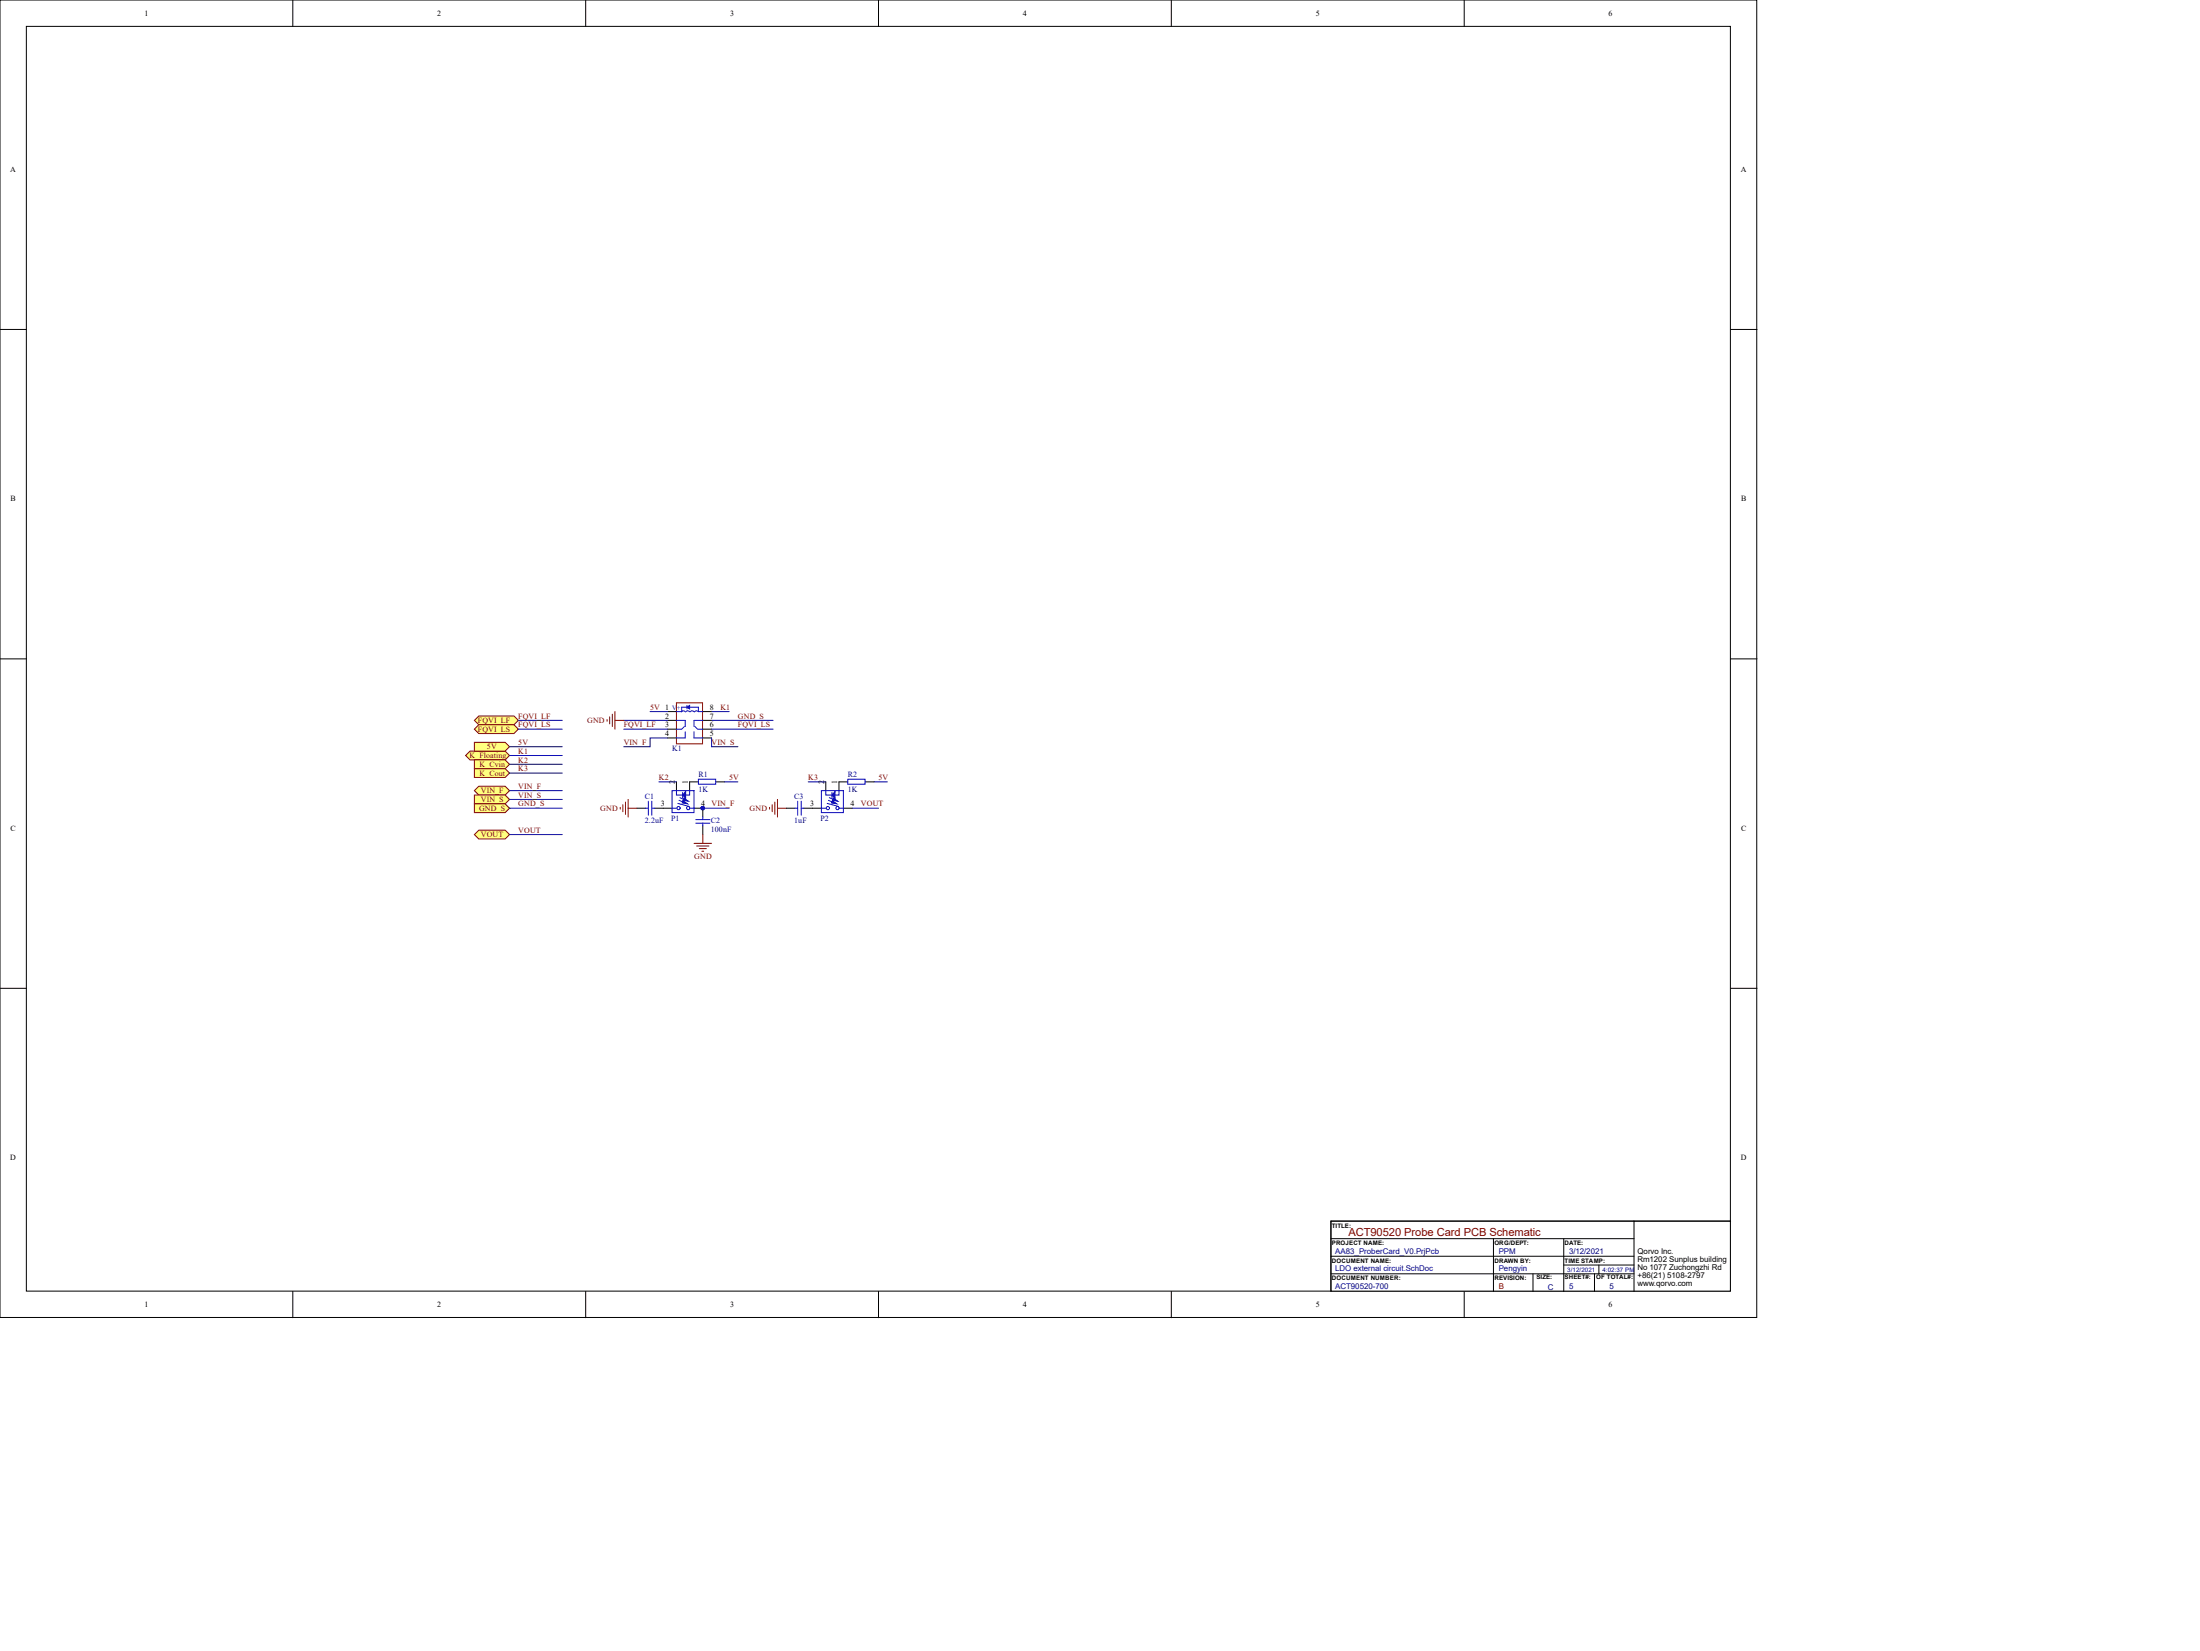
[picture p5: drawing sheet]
<svg xmlns="http://www.w3.org/2000/svg" width="635mm" height="476mm" viewBox="0 0 635 476" stroke-linecap="round" stroke-linejoin="round" font-family="sans-serif">
<g fill="#fff" stroke="#000" stroke-width=".29">
<path d="M0 0h506.8v380h-506.8z"/>
<path d="M7.6 7.6h491.6v364.8h-491.6z"/>
</g>
<g fill="none" stroke="#000" stroke-width=".29">
<path d="M84.5 0v7.6M169 0v7.6M253.4 0v7.6M337.9 0v7.6M422.4 0v7.6M0 95h7.6M499.3 95h7.6M0 190.1h7.6M499.3 190.1h7.6M0 285.1h7.6M499.3 285.1h7.6M84.5 372.5v7.6"/>
<path d="M169 372.5v7.6M253.4 372.5v7.6M337.9 372.5v7.6M422.4 372.5v7.6"/>
</g>
<path d="M383.9 352.2h115.3v20.2h-115.3z" fill="#fff" stroke="#000" stroke-width=".29"/>
<path d="M383.9 357.3h87.5M430.8 357.3v15.2M451.1 357.3v15.2M471.4 352.2h-87.5v20.3M499.3 352.2h-27.9v20.3M383.9 362.4h87.5M383.9 367.4h87.5M442.2 367.4v5.1M451.1 364.9h20.3M460 367.4v5.1M461.2 364.9v2.5" fill="none" stroke="#000" stroke-width=".29"/>
<g fill="#ffff80" stroke="#800000" stroke-width=".29">
<path d="M136.9 207.8l1.2-1.3h10.2l1.2 1.3-1.2 1.3h-10.2z" fill-rule="evenodd"/>
<path d="M136.9 210.3l1.2-1.2h10.2l1.2 1.2-1.2 1.3h-10.2z" fill-rule="evenodd"/>
<path d="M134.3 217.9l1.3-1.2h10.1l1.3 1.2-1.3 1.3h-10.1z" fill-rule="evenodd"/>
</g>
<path d="M195.1 202.7h7.6v11.9h-7.6z" fill="#fff" stroke="#800000" stroke-width=".29"/>
<g fill="none" stroke="#000" stroke-width=".29">
<path d="M192.6 205.3h2.5M192.6 207.8h2.5M192.6 210.3h2.5M192.6 212.9h2.5M202.7 205.3h2.6M202.7 207.8h2.6M202.7 210.3h2.6M202.7 212.9h2.6M183.7 233.1h2.6M188.8 233.1h5.1M195.1 225.5v2.6M200.2 233.1h2.5v2.6"/>
<path d="M201.5 225.5h-2.6v2.6M202.7 238.2v2.5M206.5 225.5h2.6"/>
</g>
<g fill="none" stroke="#00f" stroke-width=".29">
<path d="M195.1 207.8h2.6v1.8M197.4 209.6l-.7 .7h-1.6M197.7 211.1v1.8h-2.6M197.7 205.3l-.5-.3-.6 .3M198.2 203.5v1M198.2 204h-1.5v1.3h-1.6M198.9 204h2.6v1.3h1.2M199 205.3l-.5-.3-.7 .3M200.2 211.1v1.8h2.5M200.2 205.3l-.4-.3-.7 .3M200.5 209.6l.7 .7h1.5M201.5 205.3l-.4-.3-.7 .3"/>
<path d="M202.7 207.8h-2.5v1.8M186.3 233.1h.7M187 231.1v4.1M188 233.1h.8M188 231.1v4.1M193.9 228.1h6.3v6.3h-6.3zM194 233.1h1.1M195.5 231.7l3.3 .9M195.9 230.9l1.8 .7M196.2 230.1l1.7 .8M196.9 228.6v1.5M198.9 228.1v1.2h-3.8v-1.1"/>
<path d="M199.2 233.1h1M200.7 236.4h4.1M200.7 237.4h4.1M201.5 224.8h5v1.4h-5zM202.7 235.7v.7M202.7 237.4v.8"/>
<circle cx="195.7" cy="233.1" r=".47"/>
<circle cx="198.5" cy="233.1" r=".47"/>
</g>
<g fill="#00f" stroke="#00f" stroke-width=".29">
<path d="M198.2 204l.7-.5v1z"/>
<path d="M197.8 228.3v2.1l-.9-1.1z"/>
<path d="M197.3 230.2l1.3 .9-1.6-.2z"/>
<path d="M197 231l1.3 .9-1.5-.3z"/>
</g>
<path d="M179.9 207.8h12.7M192.6 212.9h-5.1v2.5h-7.6M205.3 212.9v2.5h7.6M205.3 207.8h17.7M202.7 233.1h7.6M209.1 225.5h3.8" fill="none" stroke="#000080" stroke-width=".29"/>
<g fill="none" stroke="#800000" stroke-width=".29">
<path d="M175.1 207.5v.6M175.9 206.8v2M176.6 206v3.6M177.4 205.3v5M177.4 207.8h2.5M178.9 232.9v.5M179.7 232.1v2.1M180.4 231.4v3.5M181.2 230.6v5.1M181.2 233.1h2.5M200.2 243.3h5.1M201 244h3.5"/>
<path d="M201.7 244.8h2.1M202.5 245.6h.5M202.7 240.7v2.6"/>
</g>
<circle cx="202.7" cy="233.1" r=".47" fill="#000080" stroke="#000080" stroke-width=".29"/>
<path d="M136.9 219.2h8.8l1.3 1.3-1.3 1.2h-8.8z" fill-rule="evenodd" fill="#ffff80" stroke="#800000" stroke-width=".29"/>
<path d="M147 217.9h15.2M149.5 210.3h12.7M149.5 207.8h12.7M179.9 210.3h12.7M205.3 210.3h17.7M147 220.5h15.2M190.1 225.5h5" fill="none" stroke="#000080" stroke-width=".29"/>
<g fill="#ffff80" stroke="#800000" stroke-width=".29">
<path d="M136.9 228.1l1.2-1.3h7.6l1.3 1.3-1.3 1.2h-7.6z" fill-rule="evenodd"/>
<path d="M136.9 229.3h8.8l1.3 1.3-1.3 1.3h-8.8z" fill-rule="evenodd"/>
</g>
<path d="M147 228.1h15.2M147 230.6h15.2" fill="none" stroke="#000080" stroke-width=".29"/>
<path d="M136.9 231.9h8.8l1.3 1.2-1.3 1.3h-8.8z" fill-rule="evenodd" fill="#ffff80" stroke="#800000" stroke-width=".29"/>
<path d="M187.5 205.3h5.1M205.3 205.3h5M147 233.1h15.2" fill="none" stroke="#000080" stroke-width=".29"/>
<path d="M136.9 214.1h8.8l1.3 1.3-1.3 1.3h-8.8z" fill-rule="evenodd" fill="#ffff80" stroke="#800000" stroke-width=".29"/>
<path d="M147 215.4h15.2M233.2 225.5h5M245.8 233.1h7.6M252.2 225.5h3.8" fill="none" stroke="#000080" stroke-width=".29"/>
<path d="M226.8 233.1h2.6M231.9 233.1h5.1M238.2 225.5v2.6M243.3 233.1h2.5M244.6 225.5h-2.6v2.6M249.6 225.5h2.6" fill="none" stroke="#000" stroke-width=".29"/>
<g fill="none" stroke="#00f" stroke-width=".29">
<path d="M229.4 233.1h.7M230.1 231.1v4.1M231.1 233.1h.8M231.1 231.1v4.1M237 228.1h6.3v6.3h-6.3zM237.1 233.1h1.1M238.6 231.7l3.3 .9M239 230.9l1.8 .7M239.2 230.1l1.8 .8M240 228.6v1.5M242 228.1v1.2h-3.8v-1.1M242.3 233.1h1"/>
<path d="M244.6 224.8h5v1.4h-5z"/>
<circle cx="238.8" cy="233.1" r=".47"/>
<circle cx="241.6" cy="233.1" r=".47"/>
</g>
<g fill="#00f" stroke="#00f" stroke-width=".29">
<path d="M240.9 228.3v2.1l-.9-1.1z"/>
<path d="M240.4 230.2l1.2 .9-1.5-.2z"/>
<path d="M240.1 231l1.3 .9-1.5-.3z"/>
</g>
<path d="M222 232.9v.5M222.8 232.1v2.1M223.5 231.4v3.5M224.3 230.6v5.1M224.3 233.1h2.5" fill="none" stroke="#800000" stroke-width=".29"/>
<path d="M136.9 221.7h8.8l1.3 1.3-1.3 1.3h-8.8z" fill-rule="evenodd" fill="#ffff80" stroke="#800000" stroke-width=".29"/>
<path d="M147 223h15.2" fill="none" stroke="#000080" stroke-width=".29"/>
<path d="M136.9 240.7l1.2-1.2h7.6l1.3 1.2-1.3 1.3h-7.6z" fill-rule="evenodd" fill="#ffff80" stroke="#800000" stroke-width=".29"/>
<path d="M147 240.7h15.2" fill="none" stroke="#000080" stroke-width=".29"/>
<text font-size="3.2" fill="#800000" x="389" y="356.6">ACT90520 Probe Card PCB Schematic</text>
<g font-size="2.3">
<text x="41.6" y="4.6">1</text>
<text x="126.1" y="4.6">2</text>
<text x="210.6" y="4.6">3</text>
<text x="295.1" y="4.6">4</text>
<text x="379.6" y="4.6">5</text>
<text x="464" y="4.6">6</text>
<text x="3" y="49.6">A</text>
<text x="502.2" y="49.6">A</text>
<text x="3" y="144.6">B</text>
<text x="502.3" y="144.6">B</text>
<text x="191.9" y="207.3">2</text>
<text x="191.9" y="209.8">3</text>
<text x="204.8" y="204.8">8</text>
<text x="204.8" y="207.3">7</text>
<text x="204.8" y="209.8">6</text>
<text x="191.9" y="212.4">4</text>
<text x="204.8" y="212.4">5</text>
<text x="194.6" y="226" transform="rotate(-90 194.6 226)">2</text>
<text x="198.4" y="226" transform="rotate(-90 198.4 226)">1</text>
<text x="237.7" y="226" transform="rotate(-90 237.7 226)">2</text>
<text x="241.5" y="226" transform="rotate(-90 241.5 226)">1</text>
<text x="190.7" y="232.6">3</text>
<text x="202.2" y="232.6">4</text>
<text x="233.7" y="232.6">3</text>
<text x="245.3" y="232.6">4</text>
<text x="3" y="239.6">C</text>
<text x="502.3" y="239.6">C</text>
<text x="3" y="334.7">D</text>
<text x="502.2" y="334.7">D</text>
<text x="472.4" y="361.9">Qorvo Inc.</text>
<text x="472.4" y="364.2">Rm1202 Sunplus building</text>
<text x="472.4" y="368.7">+86(21) 5108-2797</text>
<text x="472.4" y="366.4">No 1077 Zuchongzhi Rd</text>
<text x="472.4" y="371">www.qorvo.com</text>
<text x="41.6" y="377.1">1</text>
<text x="126.1" y="377.1">2</text>
<text x="210.6" y="377.1">3</text>
<text x="295.1" y="377.1">4</text>
<text x="379.6" y="377.1">5</text>
<text x="464" y="377.1">6</text>
</g>
<g font-size="2.3" fill="#800000">
<text x="137.9" y="208.6">FQVI_LF</text>
<text x="149.5" y="209.8">FQVI_LS</text>
<text x="149.5" y="207.3">FQVI_LF</text>
<text x="169.4" y="208.6">GND</text>
<text x="179.9" y="209.8">FQVI_LF</text>
<text x="187.5" y="204.8">5V 1</text>
<text x="207.8" y="204.8">K1</text>
<text x="212.9" y="207.3">GND_S</text>
<text x="212.9" y="209.8">FQVI_LS</text>
<text x="137.9" y="211.1">FQVI_LS</text>
<text x="149.5" y="214.9">5V</text>
<text x="179.9" y="214.9">VIN_F</text>
<text x="205.3" y="214.9">VIN_S</text>
<text x="135.4" y="218.7">K_Floating</text>
<text x="138.3" y="221.2">K_Cvin</text>
<text x="140.5" y="216.2">5V</text>
<text x="149.5" y="220">K2</text>
<text x="149.5" y="217.4">K1</text>
<text x="138.3" y="223.8">K_Cout</text>
<text x="149.5" y="227.6">VIN_F</text>
<text x="149.5" y="222.5">K3</text>
<text x="190.1" y="225">K2</text>
<text x="210.3" y="225">5V</text>
<text x="233.2" y="225">K3</text>
<text x="253.4" y="225">5V</text>
<text x="138.2" y="233.9">GND_S</text>
<text x="138.7" y="228.8">VIN_F</text>
<text x="138.7" y="231.4">VIN_S</text>
<text x="149.5" y="230.1">VIN_S</text>
<text x="149.5" y="232.6">GND_S</text>
<text x="173.2" y="233.9">GND</text>
<text x="205.3" y="232.6">VIN_F</text>
<text x="216.3" y="233.9">GND</text>
<text x="248.4" y="232.6">VOUT</text>
<text x="138.7" y="241.5">VOUT</text>
<text x="149.5" y="240.2">VOUT</text>
<text x="200.3" y="247.8">GND</text>
<text x="432.3" y="371.8">B</text>
</g>
<g font-size="2.3" fill="#000080">
<text x="193.9" y="216.7">K1</text>
<text x="201.5" y="224.3">R1</text>
<text x="244.6" y="224.3">R2</text>
<text x="186" y="230.4">C1</text>
<text x="201.5" y="228.3">1K</text>
<text x="229.1" y="230.4">C3</text>
<text x="244.6" y="228.3">1K</text>
<text x="186" y="237.4">2.2uF</text>
<text x="193.6" y="236.7">P1</text>
<text x="205" y="240">100nF</text>
<text x="205" y="237.4">C2</text>
<text x="229.1" y="237.4">1uF</text>
<text x="236.7" y="236.7">P2</text>
<text x="385.2" y="361.6">AA83_ProberCard_V0.PrjPcb</text>
<text x="432.3" y="361.6">PPM</text>
<text x="452.6" y="361.6">3/12/2021</text>
<text x="385.2" y="366.7">LDO external circuit.SchDoc</text>
<text x="385.2" y="371.8">ACT90520-700</text>
<text x="432.3" y="366.7">Pengyin</text>
<text x="452.6" y="371.8">5</text>
<text x="464.3" y="371.8">5</text>
<text x="446.5" y="372">C</text>
</g>
<text font-size="1.9" fill="#000080" x="193.9" y="204.8">V+</text>
<g font-size="1.8">
<text x="384.2" y="354.1">TITLE:</text>
<text x="384.2" y="359.2">PROJECT NAME:</text>
<text x="431.1" y="359.2">ORG/DEPT:</text>
<text x="451.4" y="359.2">DATE:</text>
<text x="384.2" y="364.2">DOCUMENT NAME:</text>
<text x="431.1" y="364.2">DRAWN BY:</text>
<text x="451.4" y="364.2">TIME STAMP:</text>
<text x="384.2" y="369.3">DOCUMENT NUMBER:</text>
<text x="431.1" y="369.3">REVISION:</text>
<text x="443.2" y="369.1">SIZE:</text>
<text x="451.4" y="369.1">SHEET#:</text>
<text x="460.5" y="369.1">OF TOTAL#:</text>
</g>
<g font-size="1.8" fill="#000080">
<text x="452.1" y="367">3/12/2021</text>
<text x="462.3" y="367">4:02:37 PM</text>
</g>
</svg>
